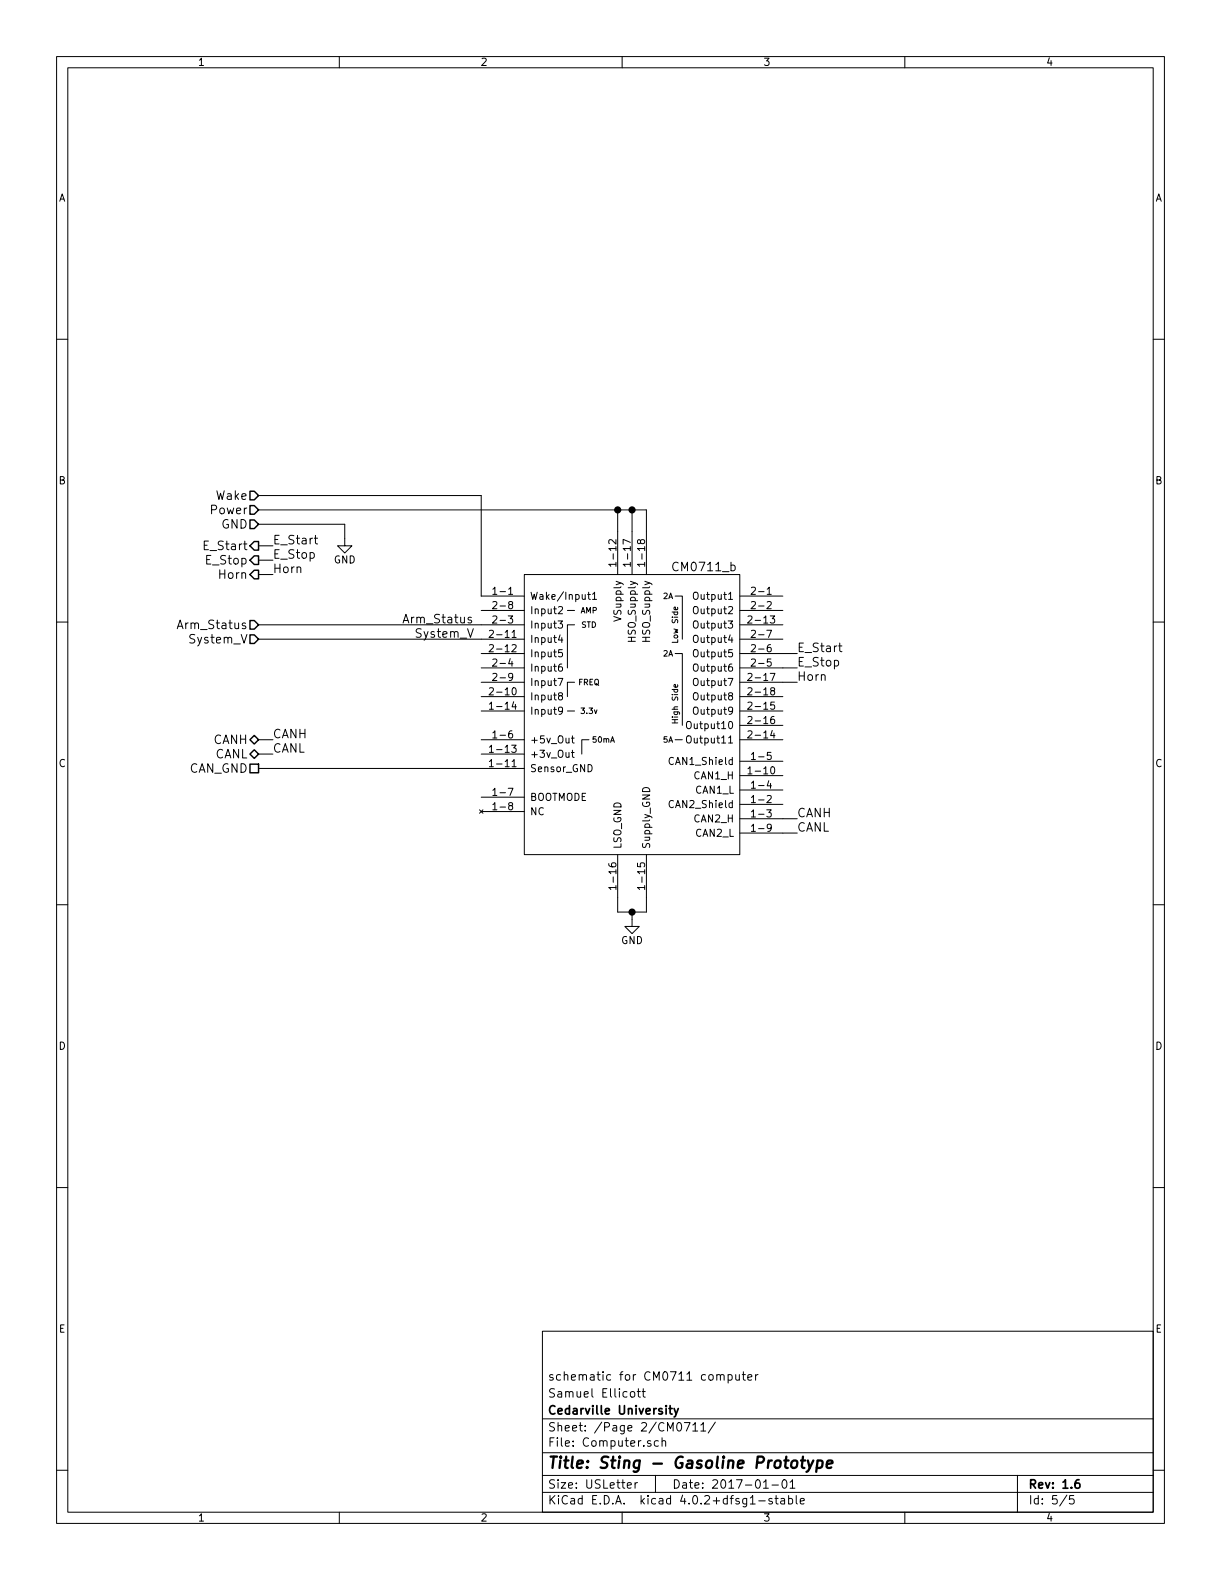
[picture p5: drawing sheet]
EESchema Schematic File Version 2
LIBS:power
LIBS:device
LIBS:transistors
LIBS:conn
LIBS:linear
LIBS:regul
LIBS:74xx
LIBS:cmos4000
LIBS:adc-dac
LIBS:memory
LIBS:xilinx
LIBS:microcontrollers
LIBS:dsp
LIBS:microchip
LIBS:analog_switches
LIBS:motorola
LIBS:texas
LIBS:intel
LIBS:audio
LIBS:interface
LIBS:digital-audio
LIBS:philips
LIBS:display
LIBS:cypress
LIBS:siliconi
LIBS:opto
LIBS:atmel
LIBS:contrib
LIBS:valves
LIBS:Supermileage
LIBS:StingSchematics-cache
EELAYER 25 0
EELAYER END
$Descr USLetter 8500 11000 portrait
encoding utf-8
Sheet 5 5
Title "Sting - Gasoline Prototype"
Date "2017-01-01"
Rev "1.6"
Comp "Cedarville University"
Comment1 "Samuel Ellicott"
Comment2 "schematic for CM0711 computer "
Comment3 ""
Comment4 ""
$EndDescr
Text HLabel 1800 3450 0    60   Input ~ 0
Wake
Text HLabel 1800 3550 0    60   Input ~ 0
Power
Text HLabel 1800 3650 0    60   Input ~ 0
GND
Wire Wire Line
	4300 3550 4300 3700
Wire Wire Line
	1800 3550 4500 3550
Wire Wire Line
	3350 4150 3350 3450
Wire Wire Line
	3350 3450 1800 3450
$Comp
L GND #PWR?
U 1 1
P 2400 3750
AR Path="/574DBC57/574C77EF" Ref="#PWR?"  Part="1" 
AR Path="/57A204AA/58697D86/574C77EF" Ref="#PWR?"  Part="1" 
F 0 "#PWR?" H 2400 3500 50  0001 C CNN
F 1 "GND" H 2400 3600 50  0000 C CNN
F 2 "" H 2400 3750 50  0000 C CNN
F 3 "" H 2400 3750 50  0000 C CNN
	1    2400 3750
	1    0    0    -1  
$EndComp
Wire Wire Line
	2400 3750 2400 3650
Wire Wire Line
	2400 3650 1800 3650
Text HLabel 1800 3800 0    60   Output ~ 0
E_Start
Text HLabel 1800 3900 0    60   Output ~ 0
E_Stop
Text HLabel 1800 4000 0    60   Output ~ 0
Horn
Text HLabel 1800 4350 0    60   Input ~ 0
Arm_Status
Text Label 1900 3800 0    60   ~ 0
E_Start
Text Label 1900 3900 0    60   ~ 0
E_Stop
Text Label 1900 4000 0    60   ~ 0
Horn
Text Label 2800 4350 0    60   ~ 0
Arm_Status
Wire Wire Line
	1800 3800 1900 3800
Wire Wire Line
	1800 3900 1900 3900
Wire Wire Line
	1800 4000 1900 4000
Wire Wire Line
	1800 4350 3350 4350
Text Label 5550 4550 0    60   ~ 0
E_Start
Text Label 5550 4650 0    60   ~ 0
E_Stop
Wire Wire Line
	5550 4650 5450 4650
Wire Wire Line
	5550 4550 5450 4550
Text Label 5550 4750 0    60   ~ 0
Horn
$Comp
L CM0711_b U?
U 1 1
P 4400 5050
AR Path="/574DBC57/5869477B" Ref="U?"  Part="1" 
AR Path="/57A204AA/58697D86/5869477B" Ref="U?"  Part="1" 
F 0 "U?" H 4400 5050 60  0001 C CNN
F 1 "CM0711_b" H 4900 6150 60  0000 C CNN
F 2 "" H 4350 3300 60  0000 C CNN
F 3 "" H 4350 3300 60  0000 C CNN
	1    4400 5050
	1    0    0    -1  
$EndComp
Wire Wire Line
	4400 3550 4400 3700
Connection ~ 4300 3550
Wire Wire Line
	4500 3550 4500 3700
Connection ~ 4400 3550
Wire Wire Line
	4300 6250 4300 6350
Wire Wire Line
	4300 6350 4500 6350
Wire Wire Line
	4500 6350 4500 6250
$Comp
L GND #PWR?
U 1 1
P 4400 6400
AR Path="/574DBC57/5869577C" Ref="#PWR?"  Part="1" 
AR Path="/57A204AA/58697D86/5869577C" Ref="#PWR?"  Part="1" 
F 0 "#PWR?" H 4400 6150 50  0001 C CNN
F 1 "GND" H 4400 6250 50  0000 C CNN
F 2 "" H 4400 6400 50  0000 C CNN
F 3 "" H 4400 6400 50  0000 C CNN
	1    4400 6400
	1    0    0    -1  
$EndComp
Wire Wire Line
	4400 6400 4400 6350
Connection ~ 4400 6350
Text HLabel 1800 5150 0    60   BiDi ~ 0
CANH
Text HLabel 1800 5250 0    60   BiDi ~ 0
CANL
Text HLabel 1800 5350 0    60   UnSpc ~ 0
CAN_GND
Wire Wire Line
	1800 5350 3350 5350
Text Label 1900 5150 0    60   ~ 0
CANH
Text Label 1900 5250 0    60   ~ 0
CANL
Wire Wire Line
	1800 5150 1900 5150
Wire Wire Line
	1800 5250 1900 5250
Text Label 5550 5700 0    60   ~ 0
CANH
Text Label 5550 5800 0    60   ~ 0
CANL
Wire Wire Line
	5550 5700 5450 5700
Wire Wire Line
	5450 5800 5550 5800
Wire Wire Line
	5550 4750 5450 4750
Text Label 3300 4450 2    60   ~ 0
System_V
Text HLabel 1800 4450 0    60   Input ~ 0
System_V
Wire Wire Line
	1800 4450 3350 4450
$EndSCHEMATC
